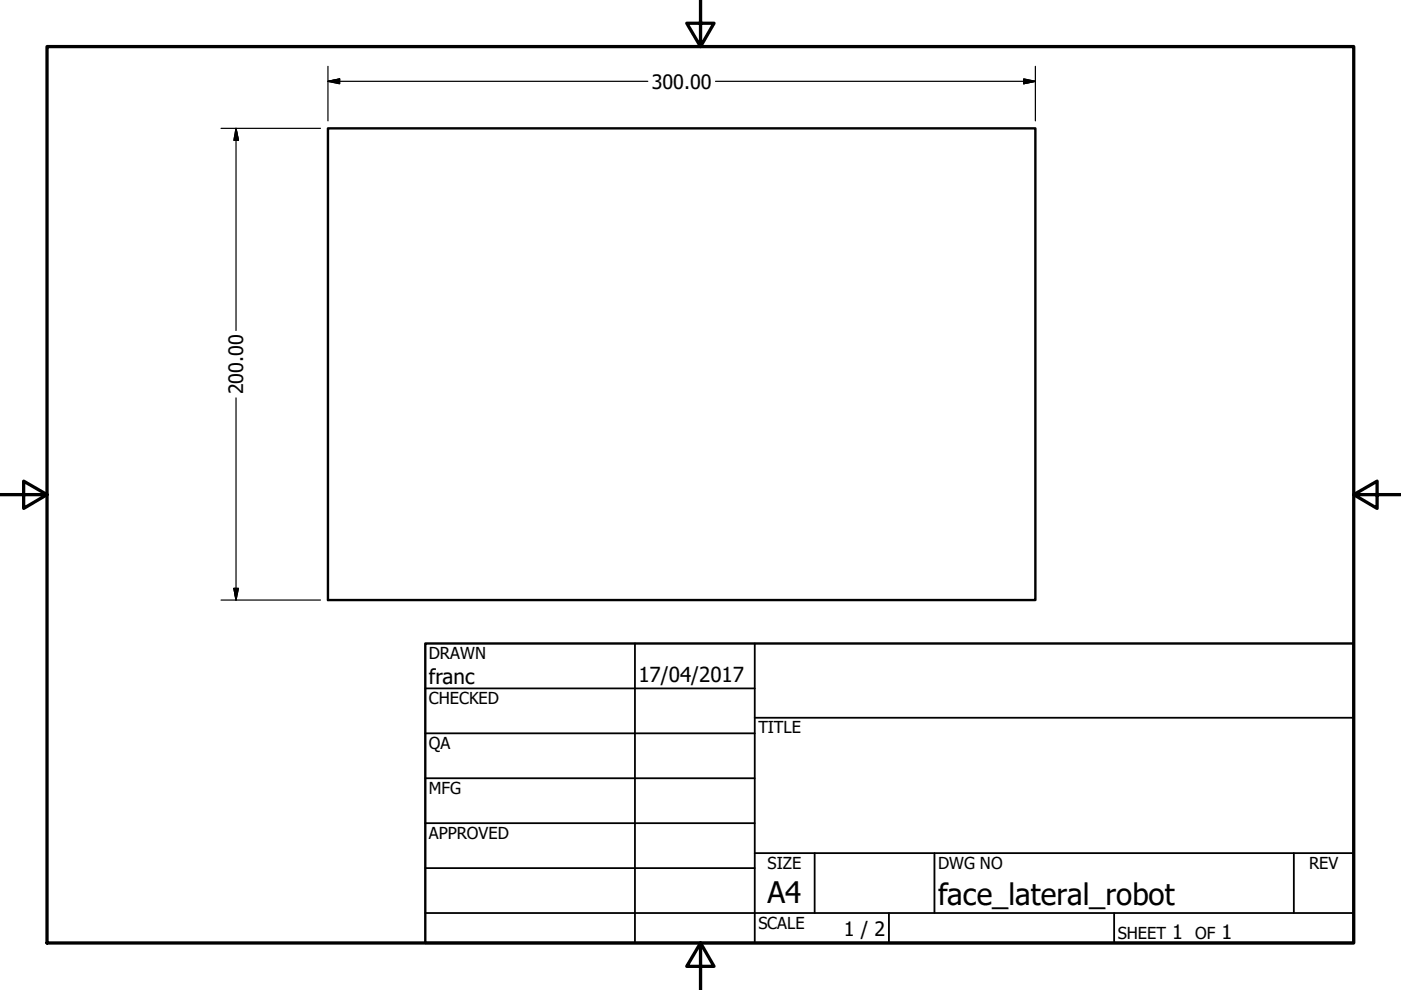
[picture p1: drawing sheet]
<svg xmlns="http://www.w3.org/2000/svg" width="297mm" height="210mm" viewBox="0 0 297 210" stroke-linecap="round" stroke-linejoin="round" font-family="sans-serif">
<!-- layer: Visible (ANSI) -->
<path d="M69.5 27.2h150v100h-150z" fill="none" stroke="#000" stroke-width=".51"/>
<!-- layer: Border (ANSI) -->
<path d="M148.5 -.1v10l-2.9-5h5.8l-2.9 5M10 9.9h277v190h-277zM0 104.9h10l-5-2.9v5.8l5-2.9M287 104.9l5 2.9v-5.8l-5 2.9h10M148.5 199.9l2.9 5h-5.8l2.9-5v10" fill="none" stroke="#000" stroke-width=".7"/>
<!-- layer: Title (ANSI) -->
<g fill="none" stroke="#000" stroke-width=".38">
<path d="M134.6 136.4v63.5M160 136.4v63.5M90.2 146h69.8M90.2 155.5h69.8M160 152.2h127M90.2 165h69.8M90.2 174.5h69.8M90.2 193.6h196.8M90.2 184.1h69.8M160 180.9h127M172.7 180.9v12.7M188.5 193.6v6.3"/>
<path d="M198.1 180.9v12.7M236.2 193.6v6.3M274.3 180.9v12.7"/>
</g>
<path d="M90.2 136.4h196.8v63.5h-196.8z" fill="none" stroke="#000" stroke-width=".51"/>
<!-- layer: Dimension (ANSI) -->
<path d="M69.5 17.2l2.5-.5v1.1zM69.5 17.2h67.9M69.5 14.1v11.5M151.7 17.2h67.8M217 16.7l2.5 .5-2.5 .6zM219.5 14.1v11.5M46.9 27.2h21M50 27.2l.5 2.6h-.9zM50 27.2v42.9M50 84.4v42.8M46.9 127.2h21M49.6 124.7h.9l-.5 2.5z" fill="none" stroke="#000" stroke-width=".25"/>
<path d="M69.5 17.2l2.5-.5zM69.5 17.2l2.5-.5v1.1zM217 17.8l2.5-.6zM217 16.7l2.5 .5-2.5 .6zM50 27.2l.5 2.6zM50 27.2l.5 2.6h-.9zM49.6 124.7l.4 2.5zM49.6 124.7h.9l-.5 2.5z" fill="#000" stroke="#000" stroke-width=".25"/>
<g font-size="6.3">
<text x="162.8" y="191.4">A4</text>
<text x="198.9" y="191.9">face_lateral_robot</text>
</g>
<g font-size="4.4">
<text x="90.9" y="145.1">franc</text>
<text x="135.4" y="144.5">17/04/2017</text>
</g>
<g font-size="4.2">
<text x="138.2" y="18.8">300.00</text>
<text x="51.6" y="83.6" transform="rotate(-90 51.6 83.6)">200.00</text>
<text x="178.9" y="198.5">1 / 2</text>
<text x="248.5" y="199.1">1</text>
<text x="259" y="199.1">1</text>
</g>
<g font-size="3.5">
<text x="90.9" y="139.7">DRAWN</text>
<text x="90.9" y="149.3">CHECKED</text>
<text x="160.8" y="155.5">TITLE</text>
<text x="90.9" y="158.8">QA</text>
<text x="90.9" y="168.3">MFG</text>
<text x="90.9" y="177.8">APPROVED</text>
<text x="162.8" y="184.2">SIZE</text>
<text x="198.9" y="184.2">DWG NO</text>
<text x="277.6" y="184.2">REV</text>
<text x="160.8" y="196.9">SCALE</text>
<text x="237" y="199.1">SHEET</text>
<text x="253.4" y="199.1">OF</text>
</g>
</svg>
